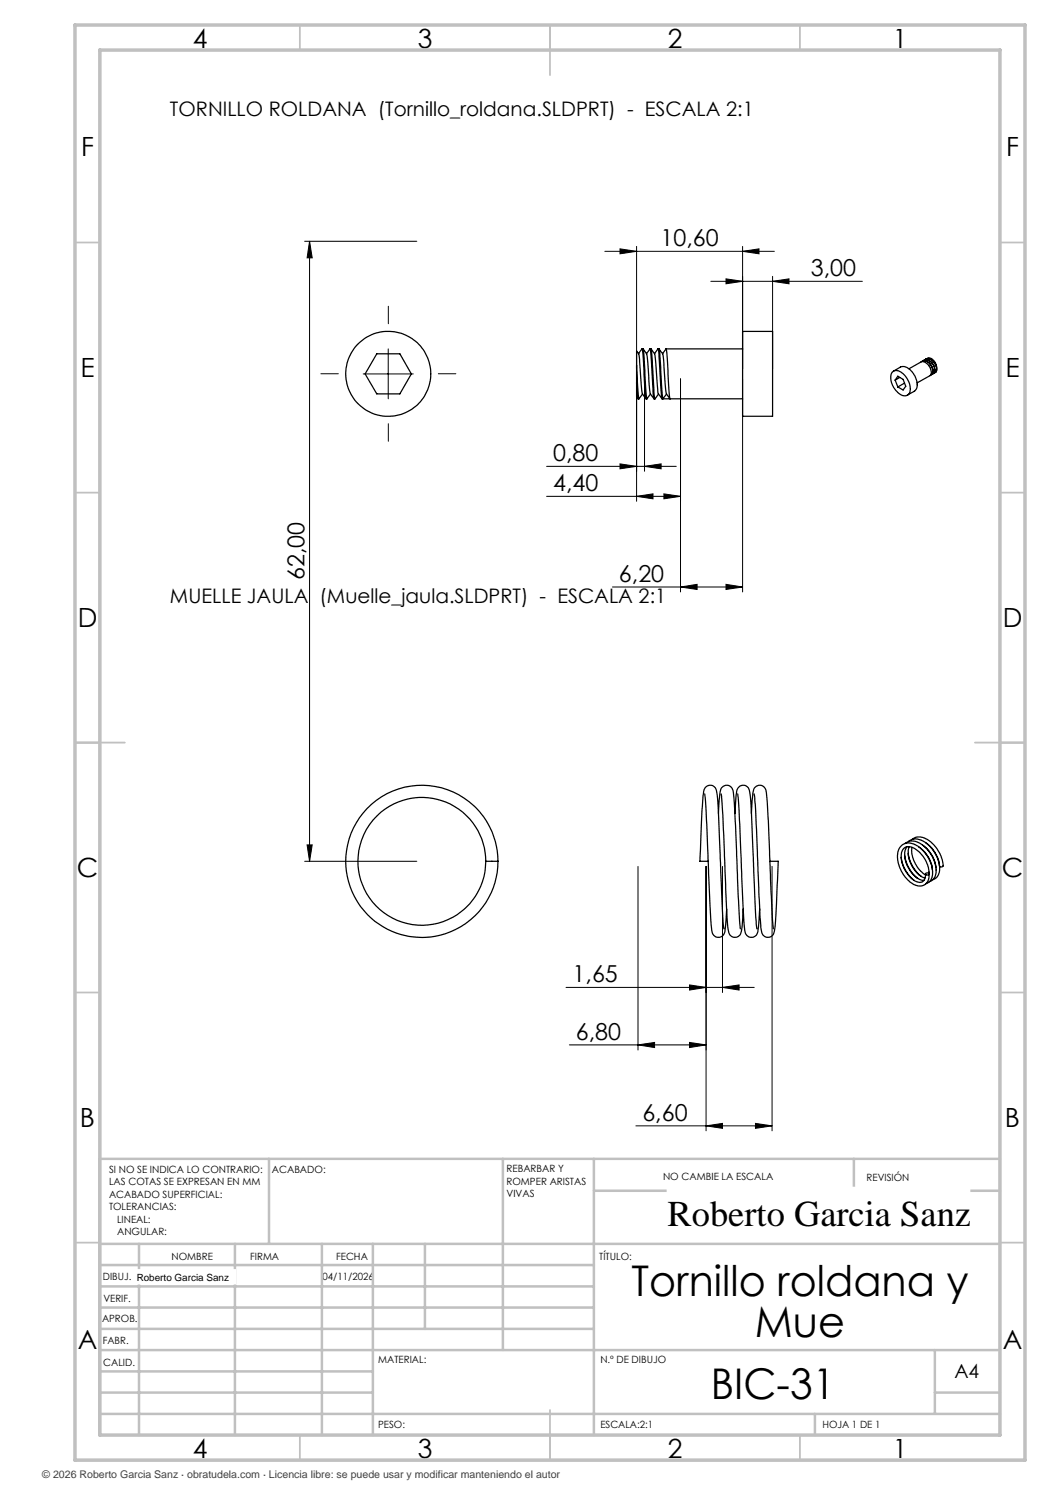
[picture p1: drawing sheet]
<svg xmlns="http://www.w3.org/2000/svg" width="210mm" height="297mm" viewBox="0 0 210 297" stroke-linecap="round" stroke-linejoin="round" font-family="sans-serif">
<g fill="none" stroke="#000" stroke-width=".2">
<path d="M60.9 48.3h22.5M61.9 48.3l.5 3.3h-1zM61.9 48.3v124M121 50.3h33.9M124 49.8l3.3 .5-3.3 .5zM127.3 49.3v24.5M142.2 56.3h30.3M145.2 55.8l3.3 .5-3.3 .5zM148.5 50.3l3.3-.5v1zM148.5 49.3v24.5M154.5 56.3l3.3-.5v1zM154.5 55.3v18.5"/>
<path d="M72.6 74.8h10.1M77.6 69.8v10M127.3 75.8v24.5M128.9 75.8v18.5M136.1 75.8v42.6M148.5 75.8v42.6M109.3 99.3h26.8M109.3 93.3h26M124 92.8l3.3 .5-3.3 .5zM127.3 99.3l3.3-.5v1zM128.9 93.3l3.3-.5v1zM132.8 98.8l3.3 .5-3.3 .5z"/>
<path d="M122.5 117.4h26M136.1 117.4l3.3-.5v1zM145.2 116.9l3.3 .5-3.3 .5zM60.9 172.3h22.5M61.4 169h1l-.5 3.3zM127.6 173.3v36.7M141.2 173.3v52.9M144.5 173.3v25.2M154.4 173.3v52.9M113.2 197.5h37.6M137.9 197l3.3 .5-3.3 .5zM144.5 197.5l3.3-.5v1z"/>
<path d="M113.9 209h27.3M127.6 209l3.3-.5v1zM137.9 208.5l3.3 .5-3.3 .5zM127.2 225.2h27.2M141.2 225.2l3.3-.5v1zM151.1 224.7l3.3 .5-3.3 .5z"/>
</g>
<path d="M67.7 74.8h-3.5M77.7 64.8v-3.5M87.7 74.8h3.5M77.7 84.8v3.5" fill="none" stroke="#000" stroke-width=".2" stroke-dasharray="15.2 1.3 1.3 1.3"/>
<g fill="none" stroke="#c0c0c0" stroke-width=".35">
<path d="M60 5v5M110 5v10M160 5v5M15 48.5h5M200 48.5h5M15 98.5h5M200 98.5h5M15 148.5h10M195 148.5h10M15 198.5h5M200 198.5h5M15 248.5h5"/>
<path d="M200 248.5h5M60 287v5M110 282v10M160 287v5"/>
</g>
<g fill="none" stroke="#c0c0c0" stroke-width=".5">
<path d="M53.8 231.8v17M100.6 231.8v38.2M118.8 231.8v55.2M118.8 238.2h81.2M170.8 231.8v6.4M200 231.8h-180v55.2M20 248.8h180M20 257.3h98.8M20 253h98.8M27.8 248.8v38.2M47 248.8v38.2M64.4 248.8v38.2"/>
<path d="M74.6 248.8v38.2M85 248.8v17M20 265.8h98.8M20 261.5h98.8M20 278.5h54.6M20 274.3h54.6M20 270h180M187 278.5h13M187 270v12.8M20 282.8h180M163 282.8v4.2"/>
</g>
<path d="M15 5h190v287h-190zM20 10h180v277h-180z" fill="none" stroke="#c0c0c0" stroke-width=".7"/>
<g fill="#000">
<path d="M127.3 99.3l3.3-.5v1zM132.8 98.8l3.3 .5-3.3 .5zM124 49.8l3.3 .5-3.3 .5zM148.5 50.3l3.3-.5v1zM145.2 55.8l3.3 .5-3.3 .5zM154.5 56.3l3.3-.5v1zM124 92.8l3.3 .5-3.3 .5zM128.9 93.3l3.3-.5v1zM137.9 197l3.3 .5-3.3 .5zM144.5 197.5l3.3-.5v1zM141.2 225.2l3.3-.5v1zM151.1 224.7l3.3 .5-3.3 .5z"/>
<path d="M145.2 116.9l3.3 .5-3.3 .5zM136.1 117.4l3.3-.5v1zM137.9 208.5l3.3 .5-3.3 .5zM127.6 209l3.3-.5v1z"/>
<path d="M61.4 169h1l-.5 3.3zM61.9 48.3l.5 3.3h-1z"/>
</g>
<g fill="none" stroke="#000" stroke-width=".25">
<path d="M75.4 70.8h4.6l2.3 4-2.3 4h-4.6l-2.4-4zM127.3 73.1l.1-2.8a2.92 2.92 0 0 1 .6 2.4l.3 4.5a3.2 3.2 0 0 0 .9 2.6M127.3 73.1l.3 5.2 .2 1.5M127.3 76.5v2.8l.3 .5M127.3 76.5l.3 3.3M127.3 73.1v3.4M127.6 79.8h.2M128.4 69.8l-.7 .9M128.4 69.8l.8 10M128.4 69.8h.2M128.5 78.8l-.7 1M128.6 69.8l.8 10"/>
<path d="M128.6 69.8a3.6 3.6 0 0 1 1 2.9l.3 4.5a3.1 3.1 0 0 0 .9 2.6M129.2 79.8h.2M130 69.8l-.7 .9M130 69.8h.2l.1 .6 .5 7.9 .2 1.5M130 69.8l.8 10M130.1 78.8l-.7 1M130.2 69.8l.7 1M130.8 79.8h.2M130.9 70.8l.6 6.4a2.89 2.89 0 0 0 .9 2.6M131.6 69.8l-.7 .9M131.6 69.8l.2 1 .6 9M131.6 69.8h.2"/>
<path d="M131.7 78.8l-.7 1M131.8 69.8a3.5 3.5 0 0 1 1 2.9l.3 4.5a3.2 3.2 0 0 0 .9 2.6l-.8-10M131.8 69.8l.8 10 .7-1M132.4 79.8h16.1M133.2 69.8l-.7 .9M133.2 69.8h15.3M148.5 66.3h6v17h-6zM178.4 74.4a1.73 1.73 0 0 1 2.5 .6l.2 .2a3.2 3.2 0 0 1 .6 3.6 1.64 1.64 0 0 1-2.3-.5 3.4 3.4 0 0 1-1-3.9zM178.7 74.2l1.4-.8a2.4 2.4 0 0 1 2.7 1.6 2.54 2.54 0 0 1 .1 3.2l-1.4 .8M179 76l.6-.8 1 .7 .6 1.4-.6 .7-1-.6M179 76l.6 1.4M180 75.5l-1 .5"/>
<path d="M180.9 76.6l-1.3 .8M181.8 73.8l2.3-1.4a1.84 1.84 0 0 1 2.1 1.6 1.02 1.02 0 0 1-.2 1.1l-2.6 1.5M184.3 72.4a1.07 1.07 0 0 1 1.6 .4l.4 .5a1.1 1.1 0 0 1-.2 1.7M184.5 72.2a1.89 1.89 0 0 1 2.1 2l-.1 .6-.2 .1M184.7 72.1a1.08 1.08 0 0 1 1.6 .5l.5 .7a.95 .95 0 0 1-.3 1.5M184.9 72a1.88 1.88 0 0 1 2.1 1.8 .73 .73 0 0 1-.3 .9M185.1 71.9a1.31 1.31 0 0 1 1.8 .8 1.41 1.41 0 0 1 .1 1.8l-.1 .1M185.2 71.8a1.89 1.89 0 0 1 2.2 2v.3l-.4 .4M185.5 71.7a1.53 1.53 0 0 1 1.8 1.4v.3M185.7 73.1h.1M186.1 73.7h.1M186.1 72.9h.1"/>
<path d="M186.4 73.4l.1 .1M186.5 72.7h.1M186.8 73.2v.1M186.8 72.4l.1 .1M187.2 73v.1M140.9 158.8l.5 6.1 .5 13.6a49.1 49.1 0 0 0 .6 8.2 1.34 1.34 0 0 0 1.6 .7 1.34 1.34 0 0 0 .9-1.5l.3-4.1M144.3 158.8l.3 4.2 .5 14.7a53.7 53.7 0 0 0 .7 9 1.3 1.3 0 0 0 1.5 .7 1.3 1.3 0 0 0 1-1.3l.3-4.3M147.5 158.8l.5 6.1 .5 13.6a49.1 49.1 0 0 0 .6 8.2 1.34 1.34 0 0 0 1.6 .7 1.34 1.34 0 0 0 .9-1.5l.3-4.1M150.8 158.8l.3 3.3 .7 15.6a50.2 50.2 0 0 0 .6 9 1.3 1.3 0 0 0 1.5 .7 1.3 1.3 0 0 0 1-1.3l.3-3.9 .4-9.9h-1.6M97.2 172.3h2.4M141.6 172.3h-1.6l.2-6.3a38.1 38.1 0 0 1 .7-8.3 1.31 1.31 0 0 1 1.6-.6 1.31 1.31 0 0 1 .9 1.5l.3 3.3 .8 19.7 .3 4.2M143.7 162.7l.3-4a1.41 1.41 0 0 1 .6-1.4 1.41 1.41 0 0 1 1.6 .1l.1 .1a2.4 2.4 0 0 1 .5 1.8l1.3 26.5"/>
<path d="M147 162.7l.3-4a1.36 1.36 0 0 1 1.2-1.7 1.36 1.36 0 0 1 1.5 1.6l.2 3.3 .9 19.7 .3 4.2M150.3 162.7l.3-4a1.41 1.41 0 0 1 .6-1.4 1.41 1.41 0 0 1 1.6 .1 2.37 2.37 0 0 1 .6 1.9l1.3 26.5M180.2 171.5l.3 1.2 .6 1.3 .7 1.1 1 1M180.9 171.1l.3 1.1 .4 1.2 .9 1.3 1.1 1M181 168.7a3 3 0 0 1 3.8 .6l.2 .1a6.2 6.2 0 0 1 2.1 5.8 1.9 1.9 0 0 1-1.2 1.2M181.4 169.4a4 4 0 0 0 .3 4.2l1.1 1.4a2.87 2.87 0 0 0 2 1.1M181.6 170.7l.3 1.2 .6 1.3 .9 1.3 .9 .8M181.7 168.3a2.93 2.93 0 0 1 3.5 .3l.5 .4a6.1 6.1 0 0 1 2 5.8 1.76 1.76 0 0 1-1.1 1.1M181.9 169.3a5.6 5.6 0 0 0 3.1 6.3M182.4 169.5a6.1 6.1 0 0 0 2.7 5.5M182.4 167.9a3 3 0 0 1 3.8 .5l.2 .2a6.6 6.6 0 0 1 2.2 4.6 .44 .44 0 0 1-.7 0l-.2-1-.3-1a5.5 5.5 0 0 0-2.2-2.6M183.8 169.4l.4 .3a6.1 6.1 0 0 1 2.3 4.3"/>
<path d="M184.5 169l1 .9a6 6 0 0 1 1.7 3.7M185.2 174.7a.31 .31 0 0 1 .4-.2 .31 .31 0 0 1 .1 .5 .31 .31 0 0 1-.4 0 .31 .31 0 0 1-.1-.3zM185.8 174.7l-.2-1.5a5.3 5.3 0 0 0-3.9-3.9l-.5 .1-.4 .2a3.2 3.2 0 0 0-.1 3.6l.4 1 .9 1.2a2.3 2.3 0 0 0 2.5 1l.4-.5 .2-1.1M185.8 174.8a2.04 2.04 0 0 1-1 2.2 2.04 2.04 0 0 1-2.4-.3l-1.4-1.3-.8-1.2-.5-1.5-.2-1.8a2.3 2.3 0 0 1 1.3-2.1 2.3 2.3 0 0 1 2.5 .3 6.3 6.3 0 0 1 3.1 6.5 1.9 1.9 0 0 1-1.2 1.1"/>
<circle cx="77.6" cy="74.8" r="8.5"/>
<circle cx="84.4" cy="172.3" r="12.8"/>
<circle cx="84.4" cy="172.3" r="15.2"/>
</g>
<g fill="#fff" stroke="#fff" stroke-width=".35">
<path d="M27.3 254h19.7v2.7h-19.7z"/>
<path d="M133.5 237.5h60.4v9.9h-60.4z"/>
</g>
<g font-size="8.5">
<text x="126.3" y="259.3">Tornillo roldana y</text>
<text x="151" y="267.4">Mue</text>
<text x="142.2" y="279.7">BIC-31</text>
</g>
<text font-size="7.3" x="133.5" y="245.1">Roberto Garcia Sanz</text>
<g font-size="5.3">
<text x="38.5" y="9.5">4</text>
<text x="83.5" y="9.5">3</text>
<text x="133.6" y="9.5">2</text>
<text x="178.6" y="9.5">1</text>
<text x="16.2" y="31.2">F</text>
<text x="201.2" y="31.2">F</text>
<text x="16.1" y="75.5">E</text>
<text x="201.1" y="75.5">E</text>
<text x="15.5" y="125.5">D</text>
<text x="200.5" y="125.5">D</text>
<text x="15.4" y="175.5">C</text>
<text x="200.4" y="175.5">C</text>
<text x="16" y="225.5">B</text>
<text x="201" y="225.5">B</text>
<text x="15.5" y="269.7">A</text>
<text x="200.5" y="269.7">A</text>
<text x="38.5" y="291.5">4</text>
<text x="83.5" y="291.5">3</text>
<text x="133.6" y="291.5">2</text>
<text x="178.6" y="291.5">1</text>
</g>
<g font-size="4.7">
<text x="132.1" y="49.2">10,60</text>
<text x="162.2" y="55.2">3,00</text>
<text x="110.6" y="92.2">0,80</text>
<text x="110.6" y="98.2">4,40</text>
<text x="60.9" y="116.1" transform="rotate(-90 60.9 116.1)">62,00</text>
<text x="123.8" y="116.4">6,20</text>
<text x="114.5" y="196.5">1,65</text>
<text x="115.2" y="208">6,80</text>
<text x="128.5" y="224.1">6,60</text>
</g>
<g font-size="4">
<text x="34" y="23.1">TORNILLO ROLDANA (Tornillo_roldana.SLDPRT) - ESCALA 2:1</text>
<text x="34" y="120.6">MUELLE JAULA (Muelle_jaula.SLDPRT) - ESCALA 2:1</text>
</g>
<text font-size="3.9" x="190.9" y="275.5">A4</text>
<text font-size="2.1" fill="#404040" x="8.5" y="295.6">© 2026 Roberto Garcia Sanz · obratudela.com · Licencia libre: se puede usar y modificar manteniendo el autor</text>
<g font-size="2">
<text x="21.8" y="234.6">SI NO SE INDICA LO CONTRARIO:</text>
<text x="21.8" y="237.1">LAS COTAS SE EXPRESAN EN MM</text>
<text x="21.8" y="239.6">ACABADO SUPERFICIAL:</text>
<text x="54.4" y="234.6">ACABADO:</text>
<text x="101.3" y="234.5">REBARBAR Y</text>
<text x="101.3" y="237">ROMPER ARISTAS</text>
<text x="101.3" y="239.5">VIVAS</text>
<text x="132.6" y="236">NO CAMBIE LA ESCALA</text>
<text x="173.3" y="236.2">REVISIÓN</text>
<text x="21.8" y="242.1">TOLERANCIAS:</text>
<text x="23.4" y="244.6">LINEAL:</text>
<text x="23.4" y="247.1">ANGULAR:</text>
<text x="34.3" y="252">NOMBRE</text>
<text x="50" y="251.9">FIRMA</text>
<text x="67.2" y="251.9">FECHA</text>
<text x="119.9" y="251.9">TÍTULO:</text>
<text x="20.6" y="256.1">DIBUJ.</text>
<text x="27.3" y="256.1">Roberto Garcia Sanz</text>
<text x="64.5" y="255.9">04/11/2026</text>
<text x="20.7" y="260.3">VERIF.</text>
<text x="20.4" y="264.4">APROB.</text>
<text x="20.5" y="268.8">FABR.</text>
<text x="20.7" y="273.1">CALID.</text>
<text x="75.6" y="272.5">MATERIAL:</text>
<text x="120.1" y="272.5">N.º DE DIBUJO</text>
<text x="75.6" y="285.5">PESO:</text>
<text x="120.1" y="285.6">ESCALA:2:1</text>
<text x="164.5" y="285.6">HOJA 1 DE 1</text>
</g>
</svg>
